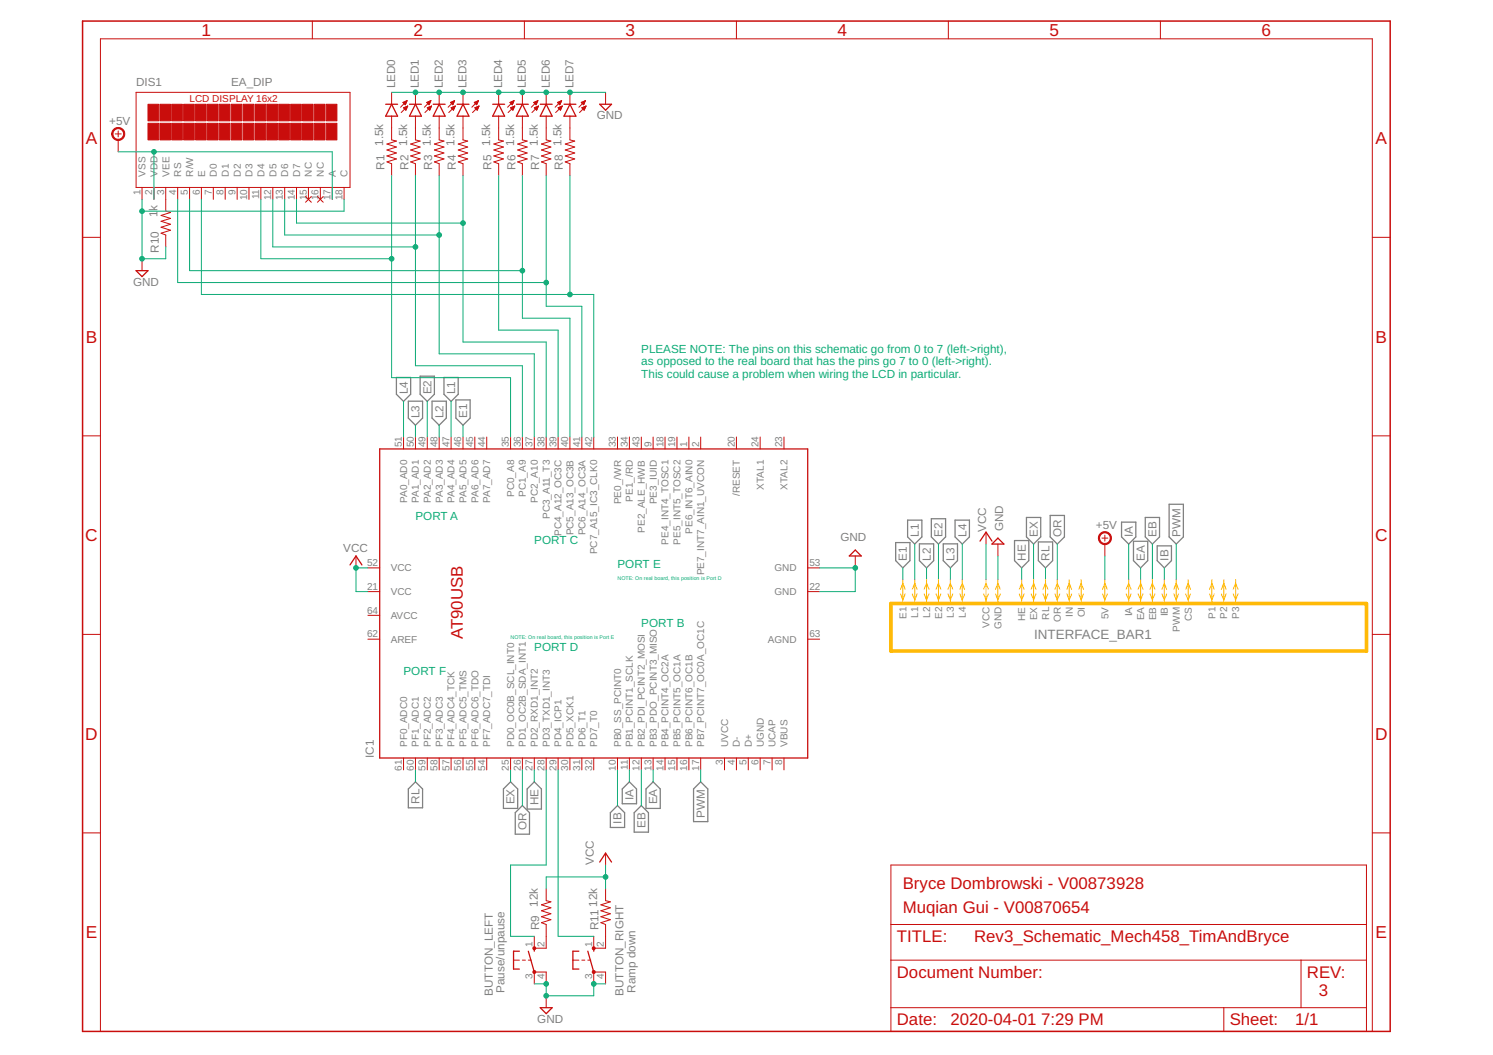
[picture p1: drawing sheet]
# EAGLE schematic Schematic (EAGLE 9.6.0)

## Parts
BUTTON_LEFT  Pause/unpause  10-XX  [B3F-10XX]
BUTTON_RIGHT  Ramp down  10-XX  [B3F-10XX]
DIS1  EA_DIP  [EA_DIP]
IC1  AT90USB-QFN  [QFN64]
LED0  LED3MM  [LED3MM]
LED1  LED3MM  [LED3MM]
LED2  LED3MM  [LED3MM]
LED3  LED3MM  [LED3MM]
LED4  LED3MM  [LED3MM]
LED5  LED3MM  [LED3MM]
LED6  LED3MM  [LED3MM]
LED7  LED3MM  [LED3MM]
R1  1.5k  R-US_0204/7  [0204/7]
R2  1.5k  R-US_0204/7  [0204/7]
R3  1.5k  R-US_0204/7  [0204/7]
R4  1.5k  R-US_0204/7  [0204/7]
R5  1.5k  R-US_0204/7  [0204/7]
R6  1.5k  R-US_0204/7  [0204/7]
R7  1.5k  R-US_0204/7  [0204/7]
R8  1.5k  R-US_0204/7  [0204/7]
R9  12k  R-US_0204/7  [0204/7]
R10  1k  R-US_0204/7  [0204/7]
R11  12k  R-US_0204/7  [0204/7]

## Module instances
INTERFACE_BAR1 = INTERFACE_BAR

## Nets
+5V: DIS1.2(VDD) DIS1.17(A) ; port INTERFACE_BAR1.5V
E1: IC1.46(PA5_AD5) ; port INTERFACE_BAR1.E1
E2: IC1.49(PA2_AD2) ; port INTERFACE_BAR1.E2
EA: IC1.13(PB3_PDO_PCINT3_MISO) ; port INTERFACE_BAR1.EA
EB: IC1.12(PB2_PDI_PCINT2_MOSI) ; port INTERFACE_BAR1.EB
EX: IC1.25(PD0_OC0B_SCL_INT0) ; port INTERFACE_BAR1.EX
GND: BUTTON_LEFT.3(P) BUTTON_LEFT.4(P1) BUTTON_RIGHT.3(P) BUTTON_RIGHT.4(P1) DIS1.1(VSS) DIS1.18(C) IC1.22(GND) IC1.53(GND) LED0.K(C) LED1.K(C) LED2.K(C) LED3.K(C) LED4.K(C) LED5.K(C) LED6.K(C) LED7.K(C) R10.1 ; port INTERFACE_BAR1.GND
HE: IC1.27(PD2_RXD1_INT2) ; port INTERFACE_BAR1.HE
IA: IC1.11(PB1_PCINT1_SCLK) ; port INTERFACE_BAR1.IA
IB: IC1.10(PB0_SS_PCINT0) ; port INTERFACE_BAR1.IB
L1: IC1.47(PA4_AD4) ; port INTERFACE_BAR1.L1
L2: IC1.48(PA3_AD3) ; port INTERFACE_BAR1.L2
L3: IC1.50(PA1_AD1) ; port INTERFACE_BAR1.L3
L4: IC1.51(PA0_AD0) ; port INTERFACE_BAR1.L4
N$1: DIS1.11(D4) IC1.35(PC0_A8) R1.1
N$2: DIS1.12(D5) IC1.36(PC1_A9) R2.1
N$3: DIS1.13(D6) IC1.37(PC2_A10) R3.1
N$4: DIS1.14(D7) IC1.38(PC3_A11_T3) R4.1
N$5: IC1.39(PC4_A12_OC3C) R5.1
N$6: DIS1.5(R/W) IC1.40(PC5_A13_OC3B) R6.1
N$7: DIS1.4(RS) IC1.41(PC6_A14_OC3A) R7.1
N$8: DIS1.6(E) IC1.42(PC7_A15_IC3_CLK0) R8.1
N$9: LED0.A R1.2
N$10: LED1.A R2.2
N$11: LED2.A R3.2
N$12: LED3.A R4.2
N$13: LED4.A R5.2
N$14: LED5.A R6.2
N$15: LED6.A R7.2
N$16: LED7.A R8.2
N$17: DIS1.3(VEE) R10.2
N$18: BUTTON_LEFT.2(S1) R9.1
N$19: BUTTON_RIGHT.2(S1) R11.1
N$22: BUTTON_RIGHT.1(S) IC1.29(PD4_ICP1)
N$24: BUTTON_LEFT.1(S) IC1.28(PD3_TXD1_INT3)
OR: IC1.26(PD1_OC2B_SDA_INT1) ; port INTERFACE_BAR1.OR
PWM: IC1.17(PB7_PCINT7_OC0A_OC1C) ; port INTERFACE_BAR1.PWM
RL: IC1.60(PF1_ADC1) ; port INTERFACE_BAR1.RL
VCC: IC1.21(VCC) IC1.52(VCC) R9.2 R11.2 ; port INTERFACE_BAR1.VCC
Unconnected: DIS1.7(D0) DIS1.8(D1) DIS1.9(D2) DIS1.10(D3) DIS1.15(NC) DIS1.16(NC) IC1.1(PE6_INT6_AIN0) IC1.2(PE7_INT7_AIN1_UVCON) IC1.4(D-) IC1.5(D+) IC1.8(VBUS) IC1.9(PE3_IUID) IC1.14(PB4_PCINT4_OC2A) IC1.15(PB5_PCINT5_OC1A) IC1.16(PB6_PCINT6_OC1B) IC1.18(PE4_INT4_TOSC1) IC1.19(PE5_INT5_TOSC2) IC1.20(/RESET) IC1.23(XTAL2) IC1.24(XTAL1) IC1.30(PD5_XCK1) IC1.31(PD6_T1) IC1.32(PD7_T0) IC1.33(PE0_/WR) IC1.34(PE1_/RD) IC1.43(PE2_ALE_HWB) IC1.44(PA7_AD7) IC1.45(PA6_AD6) IC1.54(PF7_ADC7_TDI) IC1.55(PF6_ADC6_TDO) IC1.56(PF5_ADC5_TMS) IC1.57(PF4_ADC4_TCK) IC1.58(PF3_ADC3) IC1.59(PF2_ADC2) IC1.61(PF0_ADC0)

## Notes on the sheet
- PLEASE NOTE: The pins on this schematic go from 0 to 7 (left->right),
  as opposed to the real board that has the pins go 7 to 0 (left->right).
  This could cause a problem when wiring the LCD in particular.
- PORT A
- PORT C
- PORT E
- NOTE: On real board, this position is Port D
- PORT B
- NOTE: On real board, this position is Port E
- PORT D
- PORT F
- Bryce Dombrowski - V00873928
- Muqian Gui - V00870654
- 3

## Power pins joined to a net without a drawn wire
AGND: IC1.63(AGND)
AREF: IC1.62(AREF)
AVCC: IC1.64(AVCC)
UCAP: IC1.7(UCAP)
UGND: IC1.6(UGND)
UVCC: IC1.3(UVCC)

## Module AT90USB1287
Ports: A7(io) A6(io) A5(io) A4(io) A3(io) A2(io) A1(io) A0(io) C7(io) C6(io) C5(io) C4(io) C3(io) C2(io) C1(io) C0(io)

## Module INTERFACE_BAR
Ports: E1(io) L1(io) L2(io) E2(io) L3(io) L4(io) VCC(io) GND(io) HE(io) EX(io) RL(io) OR(io) IN(io) OI(io) 5V(io) IA(io) EA(io) EB(io) IB(io) PWM(io) CS(io) P1(io) P2(io) P3(io)
